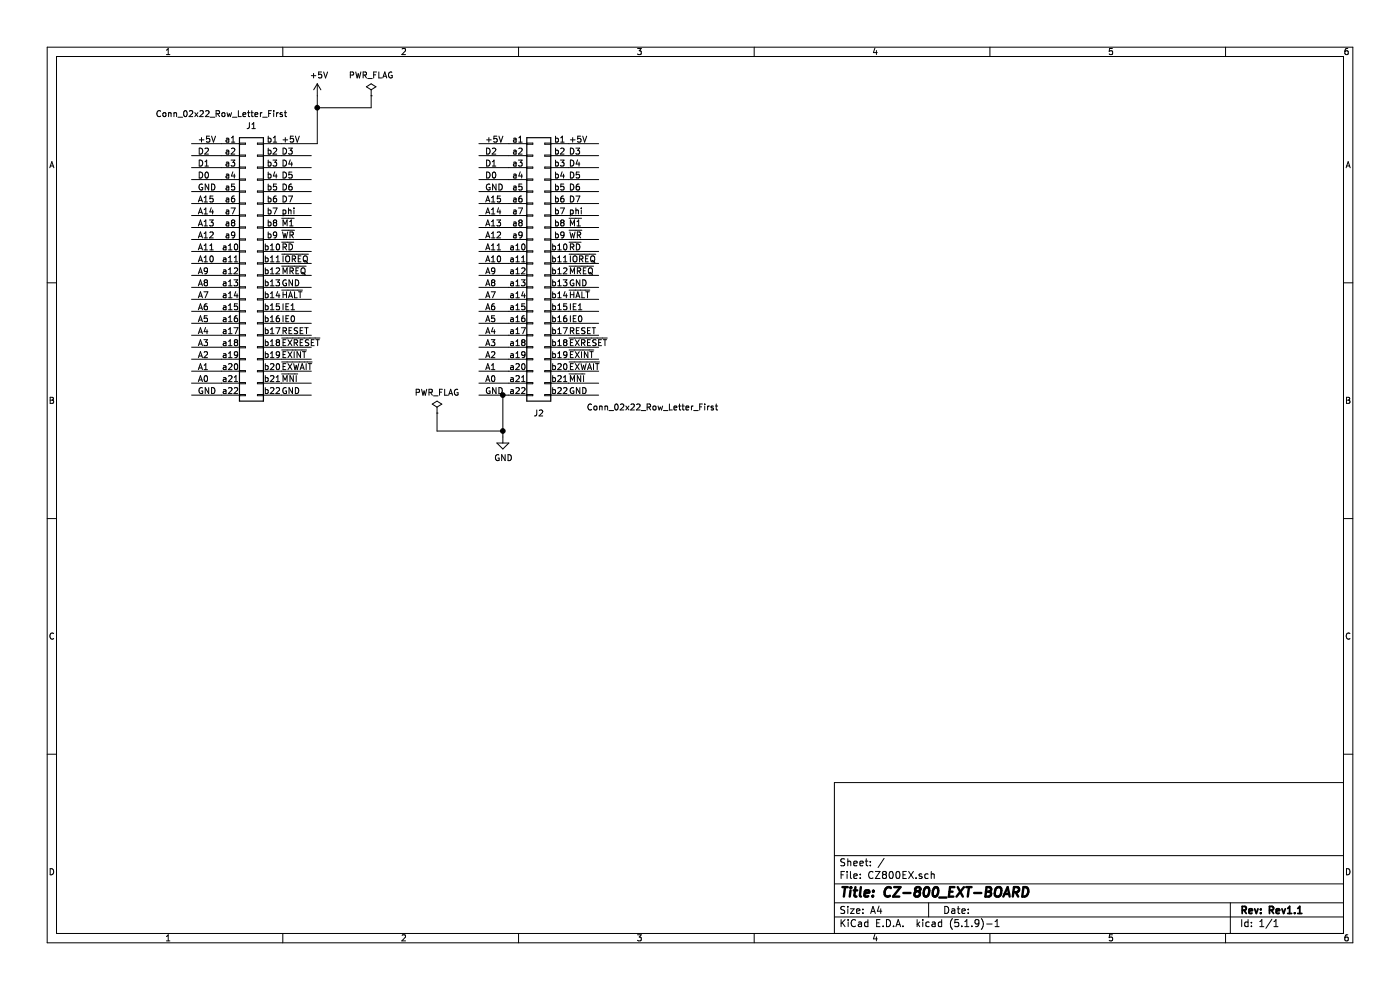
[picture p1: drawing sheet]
EESchema Schematic File Version 4
EELAYER 30 0
EELAYER END
$Descr A4 11693 8268
encoding utf-8
Sheet 1 1
Title "CZ-800_EXT-BOARD"
Date ""
Rev "Rev1.1"
Comp ""
Comment1 ""
Comment2 ""
Comment3 ""
Comment4 ""
$EndDescr
$Comp
L Connector_Generic:Conn_02x22_Row_Letter_First J1
U 1 1
P 2050 2200
F 0 "J1" H 2100 3350 50  0000 C CNN
F 1 "Conn_02x22_Row_Letter_First" H 1850 3450 50  0000 C CNN
F 2 "mz-2000:BUS_MZ2000" H 2050 2200 50  0001 C CNN
F 3 "~" H 2050 2200 50  0001 C CNN
	1    2050 2200
	1    0    0    -1  
$EndComp
$Comp
L Connector_Generic:Conn_02x22_Row_Letter_First J2
U 1 1
P 4450 2200
F 0 "J2" H 4500 950 50  0000 C CNN
F 1 "Conn_02x22_Row_Letter_First" H 5450 1000 50  0000 C CNN
F 2 "mz-2000:PinHeader_2x22_P2.54mm_Vertical" H 4450 2200 50  0001 C CNN
F 3 "~" H 4450 2200 50  0001 C CNN
	1    4450 2200
	1    0    0    -1  
$EndComp
Wire Wire Line
	1850 1200 1600 1200
Wire Wire Line
	1850 1300 1600 1300
Wire Wire Line
	1850 1400 1600 1400
Wire Wire Line
	1850 1500 1600 1500
Wire Wire Line
	2350 1200 2650 1200
Wire Wire Line
	2350 1300 2600 1300
$Comp
L power:+5V #PWR02
U 1 1
P 2650 800
F 0 "#PWR02" H 2650 650 50  0001 C CNN
F 1 "+5V" H 2665 973 50  0000 C CNN
F 2 "" H 2650 800 50  0001 C CNN
F 3 "" H 2650 800 50  0001 C CNN
	1    2650 800 
	1    0    0    -1  
$EndComp
Wire Wire Line
	2650 800  2650 900 
Connection ~ 2650 900 
$Comp
L power:GND #PWR01
U 1 1
P 4200 3650
F 0 "#PWR01" H 4200 3400 50  0001 C CNN
F 1 "GND" H 4205 3477 50  0000 C CNN
F 2 "" H 4200 3650 50  0001 C CNN
F 3 "" H 4200 3650 50  0001 C CNN
	1    4200 3650
	1    0    0    -1  
$EndComp
$Comp
L power:PWR_FLAG #FLG02
U 1 1
P 3100 800
F 0 "#FLG02" H 3100 875 50  0001 C CNN
F 1 "PWR_FLAG" H 3100 973 50  0000 C CNN
F 2 "" H 3100 800 50  0001 C CNN
F 3 "~" H 3100 800 50  0001 C CNN
	1    3100 800 
	1    0    0    -1  
$EndComp
Wire Wire Line
	2650 900  3100 900 
Wire Wire Line
	3100 900  3100 800 
$Comp
L power:PWR_FLAG #FLG01
U 1 1
P 3650 3450
F 0 "#FLG01" H 3650 3525 50  0001 C CNN
F 1 "PWR_FLAG" H 3650 3623 50  0000 C CNN
F 2 "" H 3650 3450 50  0001 C CNN
F 3 "~" H 3650 3450 50  0001 C CNN
	1    3650 3450
	1    0    0    -1  
$EndComp
Wire Wire Line
	2650 900  2650 1200
Text Label 1650 1200 0    50   ~ 0
+5V
Text Label 1650 1300 0    50   ~ 0
D2
Text Label 1650 1400 0    50   ~ 0
D1
Text Label 1650 1500 0    50   ~ 0
D0
Text Label 1650 1600 0    50   ~ 0
GND
Text Label 1650 1700 0    50   ~ 0
A15
Text Label 1650 1800 0    50   ~ 0
A14
Text Label 1650 1900 0    50   ~ 0
A13
Text Label 1650 2000 0    50   ~ 0
A12
Text Label 1650 2100 0    50   ~ 0
A11
Text Label 1650 2200 0    50   ~ 0
A10
Text Label 1650 2300 0    50   ~ 0
A9
Text Label 1650 2400 0    50   ~ 0
A8
Text Label 1650 2500 0    50   ~ 0
A7
Text Label 1650 2600 0    50   ~ 0
A6
Text Label 1650 2700 0    50   ~ 0
A5
Text Label 1650 2800 0    50   ~ 0
A4
Text Label 1650 2900 0    50   ~ 0
A3
Text Label 1650 3000 0    50   ~ 0
A2
Text Label 1650 3100 0    50   ~ 0
A1
Text Label 1650 3200 0    50   ~ 0
A0
Text Label 1650 3300 0    50   ~ 0
GND
Text Label 2350 3300 0    50   ~ 0
GND
Text Label 2350 3200 0    50   ~ 0
~MNI
Text Label 2350 3100 0    50   ~ 0
~EXWAIT
Text Label 2350 3000 0    50   ~ 0
~EXINT
Text Label 2350 2800 0    50   ~ 0
RESET
Text Label 2350 2700 0    50   ~ 0
IE0
Text Label 2350 2600 0    50   ~ 0
IE1
Text Label 2350 2500 0    50   ~ 0
~HALT
Text Label 2350 2400 0    50   ~ 0
GND
Text Label 2350 2300 0    50   ~ 0
~MREQ
Text Label 2350 2200 0    50   ~ 0
~IOREQ
Text Label 2350 2100 0    50   ~ 0
~RD
Text Label 2350 2000 0    50   ~ 0
~WR
Text Label 2350 1900 0    50   ~ 0
~M1
Text Label 2350 1800 0    50   ~ 0
phi
Text Label 2350 1700 0    50   ~ 0
D7
Text Label 2350 1600 0    50   ~ 0
D6
Text Label 2350 1500 0    50   ~ 0
D5
Text Label 2350 1400 0    50   ~ 0
D4
Text Label 2350 1300 0    50   ~ 0
D3
Text Label 2350 1200 0    50   ~ 0
+5V
Wire Wire Line
	1850 1600 1600 1600
Wire Wire Line
	1850 1700 1600 1700
Wire Wire Line
	1850 1800 1600 1800
Wire Wire Line
	1850 1900 1600 1900
Wire Wire Line
	1850 2000 1600 2000
Wire Wire Line
	1850 2100 1600 2100
Wire Wire Line
	1850 2200 1600 2200
Wire Wire Line
	1850 2300 1600 2300
Wire Wire Line
	1850 2400 1600 2400
Wire Wire Line
	1850 2500 1600 2500
Wire Wire Line
	1850 2600 1600 2600
Wire Wire Line
	1850 2700 1600 2700
Wire Wire Line
	1850 2800 1600 2800
Wire Wire Line
	1850 2900 1600 2900
Wire Wire Line
	1850 3000 1600 3000
Wire Wire Line
	1850 3100 1600 3100
Wire Wire Line
	1850 3200 1600 3200
Wire Wire Line
	1850 3300 1600 3300
Wire Wire Line
	2350 1400 2600 1400
Wire Wire Line
	2350 1500 2600 1500
Wire Wire Line
	2350 1600 2600 1600
Wire Wire Line
	2350 1700 2600 1700
Wire Wire Line
	2350 1800 2600 1800
Wire Wire Line
	2350 1900 2600 1900
Wire Wire Line
	2350 2000 2600 2000
Wire Wire Line
	2350 2100 2600 2100
Wire Wire Line
	2350 2200 2600 2200
Wire Wire Line
	2350 2300 2600 2300
Wire Wire Line
	2350 2400 2600 2400
Wire Wire Line
	2350 2500 2600 2500
Wire Wire Line
	2350 2600 2600 2600
Wire Wire Line
	2350 2700 2600 2700
Wire Wire Line
	2350 2800 2600 2800
Wire Wire Line
	2350 2900 2600 2900
Wire Wire Line
	2350 3000 2600 3000
Wire Wire Line
	2350 3100 2600 3100
Wire Wire Line
	2350 3200 2600 3200
Wire Wire Line
	2350 3300 2600 3300
Wire Wire Line
	4250 1200 4000 1200
Wire Wire Line
	4250 1300 4000 1300
Wire Wire Line
	4250 1400 4000 1400
Wire Wire Line
	4250 1500 4000 1500
Text Label 4050 1200 0    50   ~ 0
+5V
Text Label 4050 1300 0    50   ~ 0
D2
Text Label 4050 1400 0    50   ~ 0
D1
Text Label 4050 1500 0    50   ~ 0
D0
Text Label 4050 1600 0    50   ~ 0
GND
Text Label 4050 1700 0    50   ~ 0
A15
Text Label 4050 1800 0    50   ~ 0
A14
Text Label 4050 1900 0    50   ~ 0
A13
Text Label 4050 2000 0    50   ~ 0
A12
Text Label 4050 2100 0    50   ~ 0
A11
Text Label 4050 2200 0    50   ~ 0
A10
Text Label 4050 2300 0    50   ~ 0
A9
Text Label 4050 2400 0    50   ~ 0
A8
Text Label 4050 2500 0    50   ~ 0
A7
Text Label 4050 2600 0    50   ~ 0
A6
Text Label 4050 2700 0    50   ~ 0
A5
Text Label 4050 2800 0    50   ~ 0
A4
Text Label 4050 2900 0    50   ~ 0
A3
Text Label 4050 3000 0    50   ~ 0
A2
Text Label 4050 3100 0    50   ~ 0
A1
Text Label 4050 3200 0    50   ~ 0
A0
Text Label 4050 3300 0    50   ~ 0
GND
Wire Wire Line
	4250 1600 4000 1600
Wire Wire Line
	4250 1700 4000 1700
Wire Wire Line
	4250 1800 4000 1800
Wire Wire Line
	4250 1900 4000 1900
Wire Wire Line
	4250 2000 4000 2000
Wire Wire Line
	4250 2100 4000 2100
Wire Wire Line
	4250 2200 4000 2200
Wire Wire Line
	4250 2300 4000 2300
Wire Wire Line
	4250 2400 4000 2400
Wire Wire Line
	4250 2500 4000 2500
Wire Wire Line
	4250 2600 4000 2600
Wire Wire Line
	4250 2700 4000 2700
Wire Wire Line
	4250 2800 4000 2800
Wire Wire Line
	4250 2900 4000 2900
Wire Wire Line
	4250 3000 4000 3000
Wire Wire Line
	4250 3100 4000 3100
Wire Wire Line
	4250 3200 4000 3200
Wire Wire Line
	4000 3300 4200 3300
Wire Wire Line
	4750 1200 5000 1200
Wire Wire Line
	4750 1300 5000 1300
Text Label 4750 3300 0    50   ~ 0
GND
Text Label 4750 3200 0    50   ~ 0
~MNI
Text Label 4750 3100 0    50   ~ 0
~EXWAIT
Text Label 4750 3000 0    50   ~ 0
~EXINT
Text Label 4750 2800 0    50   ~ 0
RESET
Text Label 4750 2700 0    50   ~ 0
IE0
Text Label 4750 2600 0    50   ~ 0
IE1
Text Label 4750 2500 0    50   ~ 0
~HALT
Text Label 4750 2400 0    50   ~ 0
GND
Text Label 4750 2300 0    50   ~ 0
~MREQ
Text Label 4750 2200 0    50   ~ 0
~IOREQ
Text Label 4750 2100 0    50   ~ 0
~RD
Text Label 4750 2000 0    50   ~ 0
~WR
Text Label 4750 1900 0    50   ~ 0
~M1
Text Label 4750 1700 0    50   ~ 0
D7
Text Label 4750 1600 0    50   ~ 0
D6
Text Label 4750 1500 0    50   ~ 0
D5
Text Label 4750 1400 0    50   ~ 0
D4
Text Label 4750 1300 0    50   ~ 0
D3
Text Label 4750 1200 0    50   ~ 0
+5V
Wire Wire Line
	4750 1400 5000 1400
Wire Wire Line
	4750 1500 5000 1500
Wire Wire Line
	4750 1600 5000 1600
Wire Wire Line
	4750 1700 5000 1700
Wire Wire Line
	4750 1800 5000 1800
Wire Wire Line
	4750 1900 5000 1900
Wire Wire Line
	4750 2000 5000 2000
Wire Wire Line
	4750 2100 5000 2100
Wire Wire Line
	4750 2200 5000 2200
Wire Wire Line
	4750 2300 5000 2300
Wire Wire Line
	4750 2400 5000 2400
Wire Wire Line
	4750 2500 5000 2500
Wire Wire Line
	4750 2600 5000 2600
Wire Wire Line
	4750 2700 5000 2700
Wire Wire Line
	4750 2800 5000 2800
Wire Wire Line
	4750 2900 5000 2900
Wire Wire Line
	4750 3000 5000 3000
Wire Wire Line
	4750 3100 5000 3100
Wire Wire Line
	4750 3200 5000 3200
Wire Wire Line
	4200 3300 4200 3600
Wire Wire Line
	3650 3600 4200 3600
Wire Wire Line
	3650 3450 3650 3600
Connection ~ 4200 3600
Wire Wire Line
	4200 3600 4200 3650
Wire Wire Line
	4750 3300 5000 3300
Text Label 2350 2900 0    50   ~ 0
~EXRESET
Text Label 4750 2900 0    50   ~ 0
~EXRESET
Text Label 4750 1800 0    50   ~ 0
phi
Connection ~ 4200 3300
Wire Wire Line
	4200 3300 4250 3300
$EndSCHEMATC
